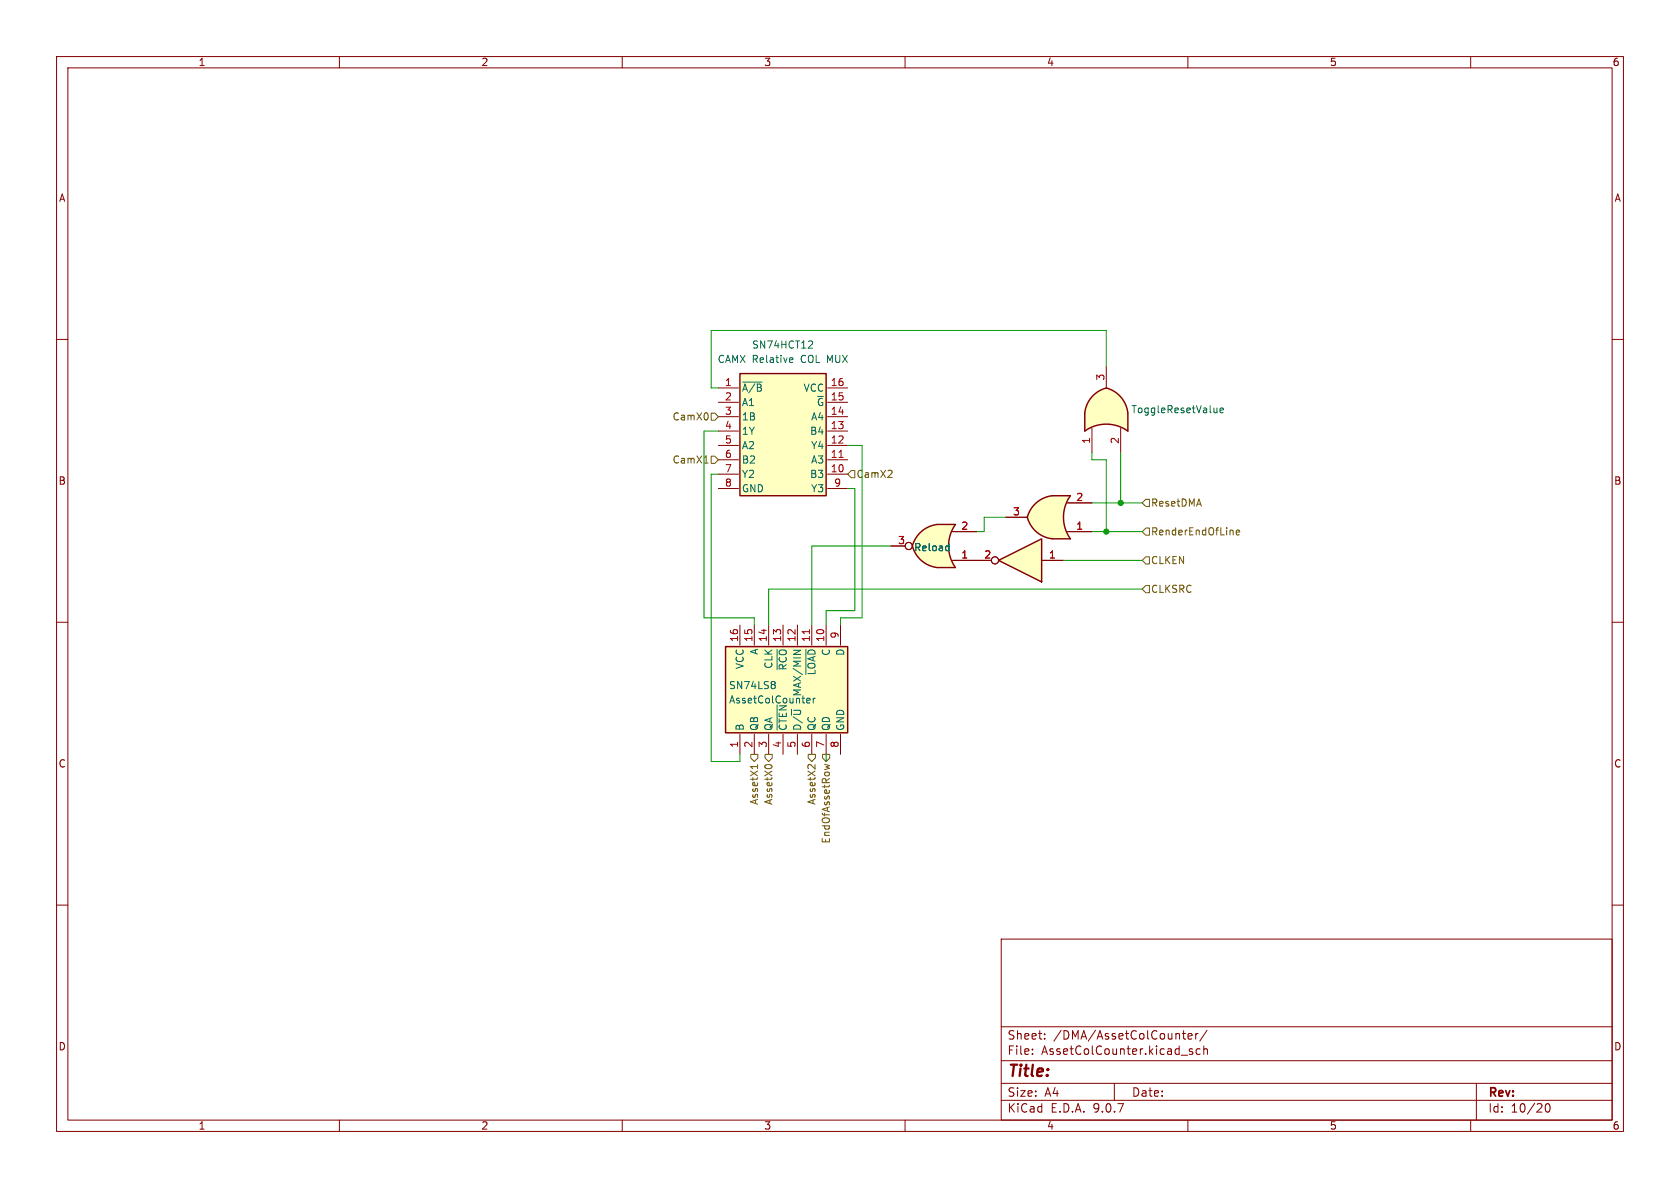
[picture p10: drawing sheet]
<svg xmlns="http://www.w3.org/2000/svg" width="297mm" height="210mm" viewBox="0 0 297 210" stroke-linecap="round" stroke-linejoin="round" font-family="sans-serif">
<g fill="none" stroke="#840000" stroke-width=".18">
<path d="M10 10h277v190h-277zM12 12h273v186h-273zM60 10v2M110 10v2M160 10v2M210 10v2M260 10v2M10 60h2M285 60h2M10 110h2M285 110h2M10 160h2"/>
<path d="M177 166h108v32h-108zM285 160h2M60 198v2M110 198v2M160 198v2M177 194.5h108M177 191.5h108M177 187.5h108M177 181.5h108M182.5 186.3v.1M182.5 185.5v.1M184.7 183.6v.1"/>
<path d="M184.7 182.8v.1M197 191.5v3M209 182.7h.6M209.2 182.2v1.3l.4 .2M210 198v2M210 183.2l.7-.1v-.3l-.5-.1-.2 .2 .1 .7h.6M210.3 185.8l.5 .2 .1 .2-.2 .2-.5-.1M210.3 185.5h.5M211.4 182.7v1M211.8 182.7l-.3 .1-.1 .2M212.2 185.5l-.5-.1-.2 .3v.4l.1 .2h.6M212.8 185.5l.2-.1 .4 .1 .1 .9"/>
<path d="M212.8 184.9v1.5M213.4 182.1l-1.3 2M260 198v2M261 191.5v6.5M273.3 195.2l.2-.1a.81 .81 0 0 1 .6 .6 .81 .81 0 0 1-.3 .8l-.1 .1a.81 .81 0 0 1-.4-1.4z"/>
</g>
<path d="M128.3 114.3h21.6v15.2h-21.6z" fill="#ffffc2"/>
<path d="M128.3 114.3h21.6v15.2h-21.6z" fill="none" stroke="#840000" stroke-width=".25"/>
<g fill="none" stroke="#840000" stroke-width=".18">
<path d="M130.8 110.5v3.5M133.3 110.5v3.5M135.9 110.5v3.5M138.4 110.5v3.5M141 110.5v3.5M143.5 110.5v3.5M146 110.5v3.5M148.6 110.5v3.5M130.8 129.8v3.6M133.3 129.8v3.6M135.9 129.8v3.6M138.4 129.8v3.6"/>
<path d="M141 129.8v3.6M143.5 129.8v3.6M146 129.8v3.6M148.6 129.8v3.6"/>
</g>
<path d="M137.4 114.8v3.6M140.3 115h1.2l-1.2 .7M142.5 114.8v4.4M136.8 120.5l.3 .2-.3 .3 .3 .3v.2l-.3 .2M137.4 124.6v4.5M142.7 124.2h.5M142.7 123.5l.3-.1 .2 .3-.6 .2M143.8 123.4v.9M144.1 123.4l-.3 .3" fill="none" stroke="#006464" stroke-width=".18"/>
<path d="M143.1 111.3v.7" fill="none" stroke="#a90000" stroke-width=".18"/>
<path d="M130.8 66h15.2v21.6h-15.2z" fill="#ffffc2"/>
<path d="M130.8 66h15.2v21.6h-15.2z" fill="none" stroke="#840000" stroke-width=".25"/>
<g fill="none" stroke="#840000" stroke-width=".18">
<path d="M127 68.6h3.6M127 71.1h3.6M127 73.7h3.6M127 76.2h3.6M127 78.7h3.6M146.3 68.6h3.6M146.3 71.1h3.6M146.3 73.7h3.6M146.3 76.2h3.6M146.3 78.7h3.6M127 81.3h3.6M127 83.8h3.6"/>
<path d="M127 86.4h3.6M146.3 81.3h3.6M146.3 83.8h3.6M146.3 86.4h3.6"/>
</g>
<path d="M131.3 67.5h3.4M139.8 63.2l.3 .1 .1 .2-.6 .2M140.1 64l-.3 .1M143.1 60.3h.4l.2 .3-.8 .9h.8" fill="none" stroke="#006464" stroke-width=".18"/>
<path d="M148.3 80.9h.7" fill="none" stroke="#a90000" stroke-width=".18"/>
<path d="M191.8 73v3.2M199.4 73v3.2" fill="none" stroke="#ffffc2" stroke-width=".18"/>
<g fill="#ffffc2" stroke="#ffffc2" stroke-width=".18">
<path d="M195.6 68.6a5.2 5.2 0 0 1 3.8 4.4l-5.2 .6z"/>
<path d="M193.3 69.9l1-.8 1.3-.5 1.3 5-5.1-.6a5.1 5.1 0 0 1 1.5-3.1z"/>
</g>
<path d="M191.8 73h7.6v3.2a6.7 6.7 0 0 0-7.6 0z" fill="#ffffc2"/>
<path d="M193.3 69.9l1-.8a1.71 1.71 0 0 1 2.4-.1 5.2 5.2 0 0 1 2.7 4v3.2a6.6 6.6 0 0 0-7.6 0v-3.2a5.1 5.1 0 0 1 1.5-3.1z" fill="none" stroke="#840000" stroke-width=".25"/>
<path d="M193 75.7v4.3M195.6 64.8v3.8M198.1 75.7v4.3" fill="none" stroke="#840000" stroke-width=".18"/>
<path d="M215.1 72.1v.9M215.1 72.8l-.1 .2M215.7 72.5l.6-.1-.1-.2-.3-.1-.2 .2v.6h.5" fill="none" stroke="#006464" stroke-width=".18"/>
<path d="M176.5 99.1l7.6-3.8v7.6z" fill="#ffffc2"/>
<path d="M176.5 99.1l7.6-3.8v7.6z" fill="none" stroke="#840000" stroke-width=".25"/>
<g fill="none" stroke="#840000" stroke-width=".18">
<path d="M172.7 99.1h2.6M184.1 99.1h3.9"/>
<circle cx="175.9" cy="99.1" r=".63"/>
</g>
<path d="M186.1 95.3h3.1M186.1 87.6h3.1" fill="none" stroke="#ffffc2" stroke-width=".18"/>
<g fill="#ffffc2" stroke="#ffffc2" stroke-width=".18">
<path d="M182.9 89.2a5.2 5.2 0 0 1 3.1-1.6l.6 5.2-5-1.4 .5-1.1z"/>
<path d="M181.6 91.4l5-1.3-.6 5.2a5.1 5.1 0 0 1-4.4-3.9z"/>
</g>
<path d="M186.1 87.6h3.1a6.7 6.7 0 0 0 0 7.7h-3.1z" fill="#ffffc2"/>
<path d="M186 87.6a5.2 5.2 0 0 0-4.4 3.8 5.2 5.2 0 0 0 4.4 3.9M186.1 87.6h3.1a6.6 6.6 0 0 0 0 7.7h-3.1" fill="none" stroke="#840000" stroke-width=".25"/>
<path d="M177.8 91.4h3.8M188.7 94h4.3M188.7 88.9h4.3" fill="none" stroke="#840000" stroke-width=".18"/>
<path d="M165.7 92.7h3.2M165.7 100.3h3.2" fill="none" stroke="#ffffc2" stroke-width=".18"/>
<g fill="#ffffc2" stroke="#ffffc2" stroke-width=".18">
<path d="M162.5 94.3a5.2 5.2 0 0 1 3.2-1.6l.6 5.2-5-1.4 .4-1.1z"/>
<path d="M161.3 96.5l5-1.3-.6 5.1a5.1 5.1 0 0 1-4.4-3.8z"/>
</g>
<path d="M165.7 92.7h3.2a6.7 6.7 0 0 0 0 7.6h-3.2z" fill="#ffffc2"/>
<path d="M161.3 96.5a5.1 5.1 0 0 0 4.4 3.8M165.7 92.7a5.2 5.2 0 0 0-4.4 3.8M165.7 92.7h3.2a6.6 6.6 0 0 0 0 7.6h-3.2" fill="none" stroke="#840000" stroke-width=".25"/>
<g fill="none" stroke="#840000" stroke-width=".18">
<path d="M157.5 96.5h2.5M168.4 99.1h6.9M168.4 94h4.3M177.8 91.4h3.8M184.1 99.1h3.9M188.7 94h4.3M188.7 88.9h4.3"/>
<circle cx="160.7" cy="96.5" r=".63"/>
<circle cx="175.9" cy="99.1" r=".63"/>
</g>
<path d="M167.4 96.5l.4 .1M167.8 96.1v1.3M167.8 97.3l-.4 .1" fill="none" stroke="#006464" stroke-width=".18"/>
<g fill="none" stroke="#725600" stroke-width=".18">
<path d="M125.7 73h.7l.6 .7-.6 .6h-.7zM124.5 81.9h.7M125.7 80.6h.7l.6 .7-.6 .6h-.7zM150.5 83.2h.6v1.3h-.6l-.6-.7zM202.6 98.4h.6v1.3h-.6l-.7-.6zM202.6 88.3h.6v1.2h-.6l-.7-.6zM202.6 93.3h.6v1.3h-.6l-.7-.6zM218.5 94.1l.7-.1-.1-.2-.4-.1-.2 .2 .1 .6h.5M202.6 103.5h.6v1.3h-.6l-.7-.7zM132.7 133.4h1.3v.6l-.7 .6-.6-.6zM133.9 135.2v.7M133.9 135.5h-1.2l.1 .1"/>
<path d="M135.3 133.4h1.2v.6l-.6 .6-.6-.6zM135.3 135.3l.4-.1 .6 .1M142.9 133.4h1.2v.6l-.6 .6-.6-.6zM144.1 135.2v.7l-.7-.7h-.3l-.2 .1M145.4 133.4h1.3v.6l-.7 .6-.6-.6zM145.8 135.1l.8 .2-.6 .3 .6 .2"/>
</g>
<g fill="none" stroke="#009600" stroke-width=".18">
<path d="M127 76.2h-2.5v33h8.8v1.3M149.9 78.7h2.5v30.5h-3.8v1.3M195.6 64.8v-6.4h-69.9v10.2h1.3M127 83.8h-1.3v50.8h5.1v-1.2M149.9 86.4h1.2v21.6h-5.1v2.5M157.5 96.5h-14v14M177.8 91.4h-3.8v2.6h-1.3M188 99.1h13.9M193 80v1.3h2.6v12.7M193 94h8.9M193 88.9h8.9M198.1 80v8.9"/>
<path d="M201.9 104.1h-66v6.4M146 133.4v1.2"/>
</g>
<g fill="#009600" stroke="#009600" stroke-width=".18">
<circle cx="195.6" cy="94" r=".46"/>
<circle cx="198.1" cy="88.9" r=".46"/>
</g>
<text font-size="2.8" fill="#840000" x="178" y="190.9">Title:</text>
<g font-size="2.1" fill="#840000">
<text x="178" y="184">Sheet:</text>
<text x="186.2" y="184">/DMA/AssetColCounter/</text>
<text x="178" y="186.7">File:</text>
<text x="184.1" y="186.7">AssetColCounter.kicad_sch</text>
<text x="178" y="196.9">KiCad</text>
<text x="178" y="194.1">Size:</text>
<text x="184.7" y="194.1">A4</text>
<text x="185.7" y="196.9">E.D.A.</text>
<text x="193.3" y="196.9">9.0.7</text>
<text x="200" y="194.1">Date:</text>
<text x="263" y="194.3">Rev:</text>
<text x="263" y="196.9">Id:</text>
<text x="267.1" y="196.9">10/20</text>
</g>
<g font-size="1.8" fill="#840000">
<text x="35" y="11.9">1</text>
<text x="85" y="11.9">2</text>
<text x="135" y="11.9">3</text>
<text x="185" y="11.9">4</text>
<text x="235" y="11.9">5</text>
<text x="285" y="11.9">6</text>
<text x="10.3" y="35.9">A</text>
<text x="285.3" y="35.9">A</text>
<text x="10.3" y="85.9">B</text>
<text x="285.3" y="85.9">B</text>
<text x="10.3" y="135.9">C</text>
<text x="285.3" y="135.9">C</text>
<text x="10.3" y="185.9">D</text>
<text x="285.3" y="185.9">D</text>
<text x="35" y="199.9">1</text>
<text x="85" y="199.9">2</text>
<text x="135" y="199.9">3</text>
<text x="185" y="199.9">4</text>
<text x="235" y="199.9">5</text>
<text x="285" y="199.9">6</text>
</g>
<g font-size="1.8" fill="#006464">
<text x="126.8" y="64.4">CAMX Relative</text>
<text x="132.9" y="61.8">SN74HCT12</text>
<text x="141.7" y="64.4">COL MUX</text>
<text x="131.1" y="69.4">~{A/B}</text>
<text x="131.1" y="72">A1</text>
<text x="142" y="69.4">VCC</text>
<text x="144.3" y="72">~{G}</text>
<text x="131.1" y="74.5">1B</text>
<text x="131.1" y="77.1">1Y</text>
<text x="143.1" y="77.1">B4</text>
<text x="143.3" y="74.5">A4</text>
<text x="199.9" y="73.3">ToggleResetValue</text>
<text x="131.1" y="79.6">A2</text>
<text x="131.1" y="82.1">B2</text>
<text x="143.3" y="79.6">Y4</text>
<text x="143.3" y="82.1">A3</text>
<text x="131.1" y="84.7">Y2</text>
<text x="131.1" y="87.2">GND</text>
<text x="143.1" y="84.7">B3</text>
<text x="143.3" y="87.2">Y3</text>
<text x="161.5" y="97.6">Reload</text>
<text x="131.7" y="118.4" transform="rotate(-90 131.7 118.4)">VCC</text>
<text x="134.2" y="115.8" transform="rotate(-90 134.2 115.8)">A</text>
<text x="136.8" y="118.3" transform="rotate(-90 136.8 118.3)">CLK</text>
<text x="139.3" y="118.6" transform="rotate(-90 139.3 118.6)">~{RCO}</text>
<text x="144.4" y="119.5" transform="rotate(-90 144.4 119.5)">~{LOAD}</text>
<text x="146.9" y="116" transform="rotate(-90 146.9 116)">C</text>
<text x="149.5" y="116" transform="rotate(-90 149.5 116)">D</text>
<text x="128.8" y="122">SN74LS8</text>
<text x="128.8" y="124.6">AssetColCounter</text>
<text x="131.7" y="129.3" transform="rotate(-90 131.7 129.3)">B</text>
<text x="134.2" y="129.3" transform="rotate(-90 134.2 129.3)">QB</text>
<text x="136.8" y="129.3" transform="rotate(-90 136.8 129.3)">QA</text>
<text x="139.3" y="129.3" transform="rotate(-90 139.3 129.3)">~{CTEN}</text>
<text x="141.8" y="129.3" transform="rotate(-90 141.8 129.3)">D/~{U} MAX/MIN</text>
<text x="144.4" y="129.3" transform="rotate(-90 144.4 129.3)">QC</text>
<text x="146.9" y="129.3" transform="rotate(-90 146.9 129.3)">QD</text>
<text x="149.5" y="129.3" transform="rotate(-90 149.5 129.3)">GND</text>
</g>
<g font-size="1.8" fill="#a90000">
<text x="128.1" y="68.3">1</text>
<text x="128.1" y="70.9">2</text>
<text x="146.8" y="68.3">16</text>
<text x="146.8" y="70.9">15</text>
<text x="195.3" y="67.4" transform="rotate(-90 195.3 67.4)">3</text>
<text x="128.1" y="73.4">3</text>
<text x="128.1" y="75.9">4</text>
<text x="146.8" y="73.4">14</text>
<text x="146.8" y="75.9">13</text>
<text x="128.1" y="78.5">5</text>
<text x="128.1" y="81">6</text>
<text x="128.1" y="83.6">7</text>
<text x="146.8" y="78.5">12</text>
<text x="146.8" y="81">11</text>
<text x="146.8" y="83.6">10</text>
<text x="192.8" y="78.6" transform="rotate(-90 192.8 78.6)">1</text>
<text x="197.9" y="78.6" transform="rotate(-90 197.9 78.6)">2</text>
<text x="128.1" y="86.1">8</text>
<text x="147.4" y="86.1">9</text>
<text x="190.2" y="88.6">2</text>
<text x="169.9" y="93.7">2</text>
<text x="179" y="91.2">3</text>
<text x="190.2" y="93.7">1</text>
<text x="158.7" y="96.3">3</text>
<text x="169.9" y="98.8">1</text>
<text x="173.9" y="98.8">2</text>
<text x="185.3" y="98.8">1</text>
<text x="130.6" y="113.6" transform="rotate(-90 130.6 113.6)">16</text>
<text x="133.1" y="113.6" transform="rotate(-90 133.1 113.6)">15</text>
<text x="135.6" y="113.6" transform="rotate(-90 135.6 113.6)">14</text>
<text x="138.2" y="113.6" transform="rotate(-90 138.2 113.6)">13</text>
<text x="140.7" y="113.6" transform="rotate(-90 140.7 113.6)">12</text>
<text x="143.3" y="113.6" transform="rotate(-90 143.3 113.6)">11</text>
<text x="145.8" y="113.6" transform="rotate(-90 145.8 113.6)">10</text>
<text x="148.3" y="113" transform="rotate(-90 148.3 113)">9</text>
<text x="130.6" y="132.3" transform="rotate(-90 130.6 132.3)">1</text>
<text x="133.1" y="132.3" transform="rotate(-90 133.1 132.3)">2</text>
<text x="135.6" y="132.3" transform="rotate(-90 135.6 132.3)">3</text>
<text x="138.2" y="132.3" transform="rotate(-90 138.2 132.3)">4</text>
<text x="140.7" y="132.3" transform="rotate(-90 140.7 132.3)">5</text>
<text x="143.3" y="132.3" transform="rotate(-90 143.3 132.3)">6</text>
<text x="145.8" y="132.3" transform="rotate(-90 145.8 132.3)">7</text>
<text x="148.3" y="132.3" transform="rotate(-90 148.3 132.3)">8</text>
</g>
<g font-size="1.8" fill="#725600">
<text x="118.8" y="74.5">CamX0</text>
<text x="118.8" y="82.1">CamX1</text>
<text x="151.3" y="84.7">CamX2</text>
<text x="203.4" y="89.8">ResetDMA</text>
<text x="203.4" y="94.8">RenderEndOfLine</text>
<text x="203.4" y="99.9">CLKEN</text>
<text x="203.4" y="105">CLKSRC</text>
<text x="134.2" y="142.4" transform="rotate(-90 134.2 142.4)">AssetX1</text>
<text x="136.8" y="142.4" transform="rotate(-90 136.8 142.4)">AssetX0</text>
<text x="144.4" y="142.4" transform="rotate(-90 144.4 142.4)">AssetX2</text>
<text x="146.9" y="149.2" transform="rotate(-90 146.9 149.2)">EndOfAssetRow</text>
</g>
</svg>
